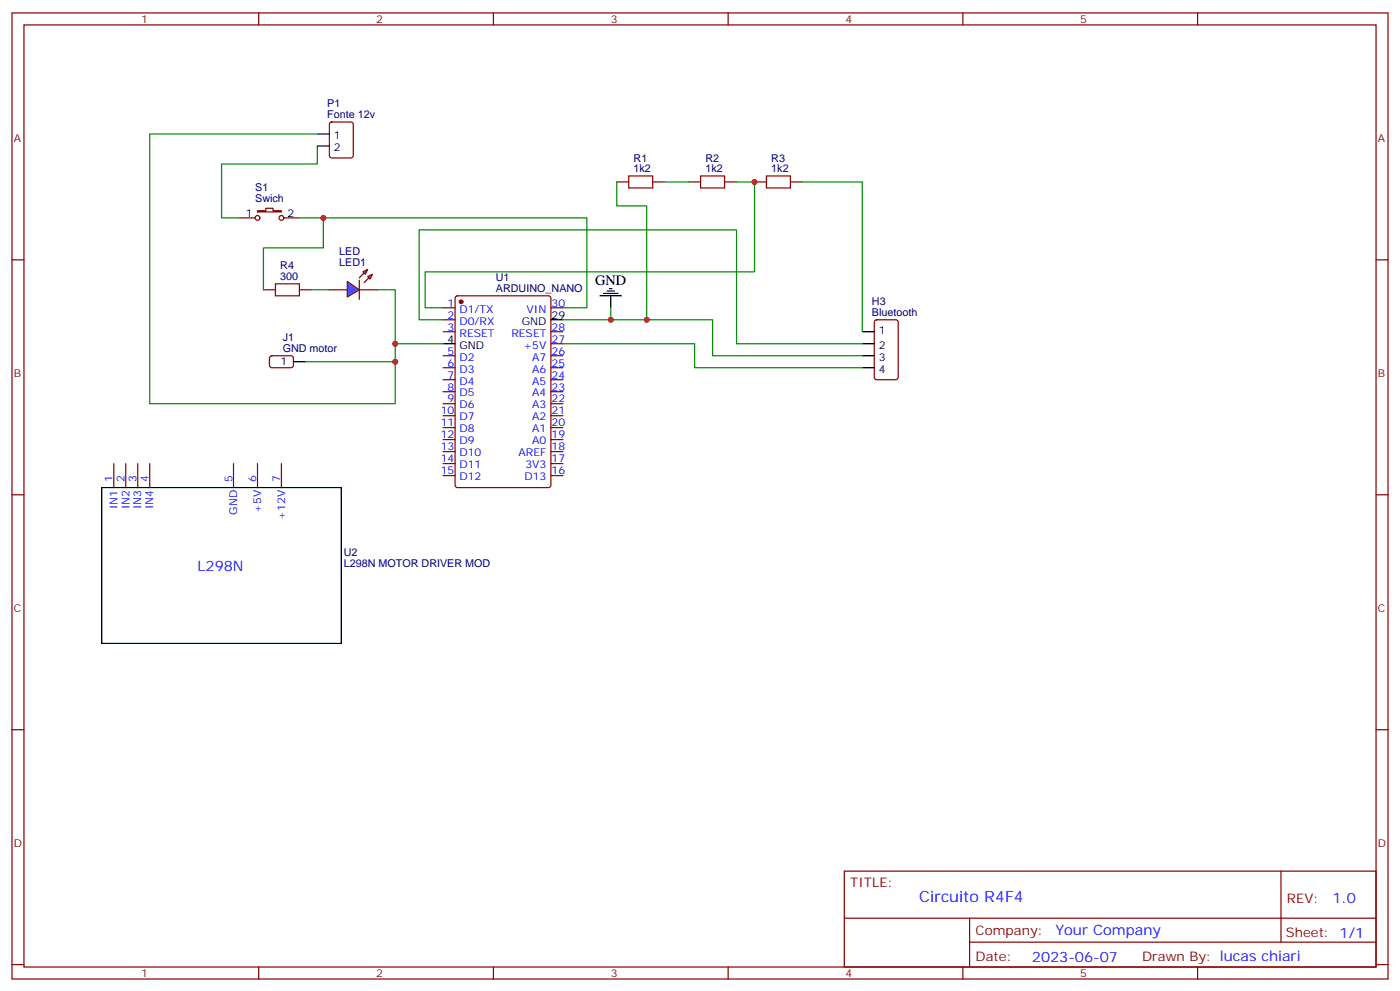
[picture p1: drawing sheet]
<svg xmlns="http://www.w3.org/2000/svg" width="412mm" height="292mm" viewBox="0 0 412 292" stroke-linecap="round" stroke-linejoin="round" font-family="sans-serif">
<g fill="none" stroke="#870000" stroke-width=".35">
<path d="M3.5 3.8h405.4v284.3h-405.4zM7.1 7.3h398.2v277.3h-398.2zM76.2 3.8v3.5M145.3 3.8v3.5M214.5 3.8v3.5M283.6 3.8v3.5M352.8 3.8v3.5M181.7 53.6h3.5M192.3 53.6h3.5M202.8 53.6h3.6M213.4 53.6h3.6M222.2 53.6h3.6"/>
<path d="M232.8 53.6h3.6M3.5 76.5h3.6M70.6 64.1h4.5M75.8 62h2.5v-.7h2.1v.7h2.5v.4h-7.1zM83.6 64.1h4.6M405.3 76.5h3.6M77.6 85.3h3.5M88.2 85.3h3.5M97 85.3h5.3M105.8 85.3h5.3M130.5 90.6h3.6M130.5 94.1h3.6"/>
<path d="M130.5 97.6h3.6M134.3 87.3l.5-.2h26.8l.6 .4 .1 55.3-.5 .7h-27l-.7-.5v-55.2zM162.3 90.6h3.5M162.3 97.6h3.5M257.8 94.3l.4-.2h5.7l.6 .5 .1 16.5-.5 .6-5.9 .1-.6-.5-.1-16.5zM79.6 104.9l.5-.2 5.9 .1 .4 .6v2.4l-.7 .4h-5.9l-.4-.7v-2.1zM130.5 104.7h3.6M130.5 108.2h3.6M130.5 111.8h3.6M130.5 115.3h3.6M130.5 118.8h3.6M162.3 104.7h3.5"/>
<path d="M162.3 108.2h3.5M162.3 111.8h3.5M162.3 115.3h3.5M162.3 118.8h3.5M162.3 101.2h3.5M33.5 136.5v7M37 136.5v7M40.6 136.5v7M44.1 136.5v7M68.8 136.5v7M75.8 136.5v7M82.9 136.5v7"/>
<path d="M130.5 122.3h3.6M130.5 125.9h3.6M130.5 129.4h3.6M130.5 132.9h3.6M130.5 136.5h3.6M130.5 140h3.6M162.3 122.3h3.5M162.3 125.9h3.5M162.3 129.4h3.5M162.3 132.9h3.5M162.3 136.5h3.5M162.3 140h3.5"/>
<path d="M3.5 145.6h3.6M405.3 145.6h3.6M3.5 214.8h3.6M405.3 214.8h3.6M248.7 256.4h156.6v28.2h-156.6zM377.3 256.4v20.9M248.7 270.2h156.5M285.6 277.3h119.6M285.6 270.2v14.2M3.5 283.9h3.6M76.2 284.6v3.5M145.3 284.6v3.5"/>
<path d="M214.5 284.6v3.5M283.6 284.6v3.5M352.8 284.6v3.5M405.3 283.9h3.6"/>
<circle cx="75.8" cy="64.1" r=".71"/>
<circle cx="82.9" cy="64.1" r=".71"/>
</g>
<circle cx="135.8" cy="88.8" r=".53" fill="#870000" stroke="#870000" stroke-width=".35"/>
<g fill="none" stroke="#000" stroke-width=".35">
<path d="M162.3 94.1h3.5M176.7 87.1h6.4M177.8 86.4h4.2M178.9 85.7h2.1M179.6 84.9h.7M179.9 87.1v3.5M254 97.6h3.5M86.4 106.5h3.6M130.5 101.2h3.6M254 101.2h3.5M254 104.7h3.5M254 108.2h3.5"/>
<path d="M30 143.5h70.5v45.9h-70.5z"/>
</g>
<g fill="none" stroke="#008700" stroke-width=".35">
<path d="M93.5 43v5.3h-28.2v15.8h5.3M181.7 53.6v7h8.8v33.5M195.8 53.6h7M217 53.6h5.2v26.4h-97v10.6h5.3M236.4 53.6h17.6v44M88.2 64.1h84.7v26.5h-7.1M95.2 64.1v8.9h-17.6v12.3M91.7 85.3h5.3M111.1 85.3h5.3v15.9M130.5 94.1h-7v-26.4h93.5v33.5h37M179.9 90.6v3.5h-14.1M179.9 94.1h30v10.6h44.1"/>
<path d="M130.5 101.2h-14.1v5.3h-26.4M165.8 101.2h38.8v7h49.4"/>
</g>
<path d="M185.2 51.8h7.1v3.5h-7.1zM206.4 51.8h7v3.5h-7zM225.8 51.8h7v3.5h-7zM81.1 83.5h7.1v3.6h-7.1z" fill="none" stroke="#a10000" stroke-width=".35"/>
<g fill="#09f" stroke="#870000" stroke-width=".35">
<path d="M108.3 81.4l1.4-.7-.7 1.4z"/>
<path d="M106.9 80l1.4-.7-.7 1.4z"/>
</g>
<g fill="#870000" stroke="#870000" stroke-width=".35">
<path d="M107.2 83.2l1.5-1.4z"/>
<path d="M105.8 81.8l1.4-1.4z"/>
</g>
<path d="M105.8 82.5v5.6z" fill="#f00" stroke="#870000" stroke-width=".35"/>
<path d="M102.3 82.8l3.5 2.5-3.5 2.1z" fill="#09f" stroke="#870000" stroke-width=".35"/>
<path d="M97.2 36.1l.5-.2h5.7l.6 .4 .1 9.5-.5 .6-5.9 .1-.6-.5-.1-9.4z" fill="none" stroke="#870000" stroke-width=".35"/>
<path d="M93.5 39.4h3.5M93.5 43h3.5" fill="none" stroke="#000" stroke-width=".35"/>
<path d="M93.5 39.4h-49.4v79.4h72.3v-12.3" fill="none" stroke="#008700" stroke-width=".35"/>
<g fill="#c00">
<circle cx="222.3" cy="53.6" r=".88"/>
<circle cx="179.9" cy="94.1" r=".88"/>
<circle cx="190.5" cy="94.1" r=".88"/>
<circle cx="116.4" cy="101.2" r=".88"/>
<circle cx="95.3" cy="64.1" r=".88"/>
<circle cx="116.4" cy="106.5" r=".88"/>
</g>
<text font-size="4.6" fill="#00f" x="270.8" y="265.4">Circuito R4F4</text>
<text font-size="4.2" x="175.3" y="83.9">GND</text>
<g font-size="4.2" fill="#00f">
<text x="58.2" y="168.2">L298N</text>
<text x="392.5" y="265.7">1.0</text>
<text x="310.9" y="275.2">Your Company</text>
<text x="304" y="283">2023-06-07</text>
</g>
<g font-size="3.9" fill="#800">
<text x="250.5" y="261">TITLE:</text>
<text x="379.1" y="265.7">REV:</text>
<text x="287.4" y="275.2">Company:</text>
<text x="378.7" y="275.8">Sheet: 1/1</text>
<text x="287.4" y="282.9">Date:</text>
<text x="336.4" y="282.9">Drawn By: lucas chiari</text>
</g>
<g font-size="3.2" fill="#800">
<text x="41.6" y="6.8">1</text>
<text x="110.8" y="6.8">2</text>
<text x="179.9" y="6.8">3</text>
<text x="249.1" y="6.8">4</text>
<text x="318.2" y="6.8">5</text>
<text x="4.1" y="41.9">A</text>
<text x="405.9" y="41.9">A</text>
<text x="4.1" y="111.1">B</text>
<text x="405.9" y="111.1">B</text>
<text x="4.1" y="180.2">C</text>
<text x="405.9" y="180.2">C</text>
<text x="4.1" y="249.3">D</text>
<text x="405.9" y="249.3">D</text>
<text x="41.6" y="287.6">1</text>
<text x="110.8" y="287.6">2</text>
<text x="179.9" y="287.6">3</text>
<text x="249.1" y="287.6">4</text>
<text x="318.2" y="287.6">5</text>
</g>
<g font-size="3.2" fill="#000080">
<text x="96.4" y="34.9">Fonte 12v</text>
<text x="96.4" y="31.6">P1</text>
<text x="186.6" y="47.6">R1</text>
<text x="207.8" y="47.6">R2</text>
<text x="227.2" y="47.6">R3</text>
<text x="186.6" y="50.7">1k2</text>
<text x="207.8" y="50.7">1k2</text>
<text x="227.2" y="50.7">1k2</text>
<text x="75.2" y="59.4">Swich</text>
<text x="75.2" y="56.2">S1</text>
<text x="100" y="75">LED</text>
<text x="82.6" y="82.5">300</text>
<text x="82.6" y="79.3">R4</text>
<text x="100" y="78.2">LED1</text>
<text x="146.1" y="82.8">U1</text>
<text x="146.1" y="86">ARDUINO_NANO</text>
<text x="256.8" y="89.9">H3</text>
<text x="256.8" y="93.1">Bluetooth</text>
<text x="83.3" y="100.4">J1</text>
<text x="83.3" y="103.6">GND motor</text>
<text x="101.2" y="166.9">L298N MOTOR DRIVER MOD</text>
<text x="101.2" y="163.7">U2</text>
</g>
<g font-size="3.2">
<text x="98.3" y="40.9">1</text>
<text x="98.3" y="44.4">2</text>
<text x="72.4" y="63.8">1</text>
<text x="84.7" y="63.8">2</text>
<text x="153.7" y="95.5">GND</text>
<text x="162.5" y="93.8">29</text>
<text x="131.9" y="100.8">4</text>
<text x="258.8" y="98.4">1</text>
<text x="82.6" y="107.5">1</text>
<text x="135.4" y="102.6">GND</text>
<text x="258.8" y="102.6">2</text>
<text x="258.8" y="106.1">3</text>
<text x="258.8" y="109.6">4</text>
</g>
<g font-size="3.2" fill="#00f">
<text x="131.9" y="90.2">1</text>
<text x="131.9" y="93.8">2</text>
<text x="135.4" y="92">D1/TX</text>
<text x="135.4" y="95.5">D0/RX</text>
<text x="155.1" y="92">VIN</text>
<text x="162.5" y="90.2">30</text>
<text x="131.9" y="97.3">3</text>
<text x="135.4" y="99.1">RESET</text>
<text x="150.6" y="99.1">RESET</text>
<text x="162.5" y="100.8">27</text>
<text x="162.5" y="97.3">28</text>
<text x="131.9" y="104.4">5</text>
<text x="131.9" y="107.9">6</text>
<text x="135.4" y="106.1">D2</text>
<text x="154.2" y="102.6">+5V</text>
<text x="156.8" y="106.1">A7</text>
<text x="162.5" y="107.9">25</text>
<text x="162.5" y="104.4">26</text>
<text x="131.9" y="111.4">7</text>
<text x="135.4" y="109.6">D3</text>
<text x="135.4" y="113.2">D4</text>
<text x="156.8" y="113.2">A5</text>
<text x="156.8" y="109.6">A6</text>
<text x="162.5" y="111.4">24</text>
<text x="131.9" y="114.9">8</text>
<text x="131.9" y="118.5">9</text>
<text x="135.4" y="116.7">D5</text>
<text x="156.8" y="116.7">A4</text>
<text x="162.5" y="118.5">22</text>
<text x="162.5" y="114.9">23</text>
<text x="129.8" y="122">10</text>
<text x="129.8" y="125.5">11</text>
<text x="135.4" y="120.2">D6</text>
<text x="135.4" y="123.8">D7</text>
<text x="156.8" y="123.8">A2</text>
<text x="156.8" y="120.2">A3</text>
<text x="162.5" y="125.5">20</text>
<text x="162.5" y="122">21</text>
<text x="129.8" y="129">12</text>
<text x="135.4" y="127.3">D8</text>
<text x="135.4" y="130.8">D9</text>
<text x="156.8" y="130.8">A0</text>
<text x="156.8" y="127.3">A1</text>
<text x="162.5" y="129">19</text>
<text x="129.8" y="132.6">13</text>
<text x="129.8" y="136.1">14</text>
<text x="135.4" y="134.3">D10</text>
<text x="135.4" y="137.9">D11</text>
<text x="152.8" y="134.3">AREF</text>
<text x="154.8" y="137.9">3V3</text>
<text x="162.5" y="136.1">17</text>
<text x="162.5" y="132.6">18</text>
<text x="33.2" y="141.7" transform="rotate(-90 33.2 141.7)">1</text>
<text x="36.7" y="141.7" transform="rotate(-90 36.7 141.7)">2</text>
<text x="40.2" y="141.7" transform="rotate(-90 40.2 141.7)">3</text>
<text x="43.7" y="141.7" transform="rotate(-90 43.7 141.7)">4</text>
<text x="68.4" y="141.7" transform="rotate(-90 68.4 141.7)">5</text>
<text x="75.5" y="141.7" transform="rotate(-90 75.5 141.7)">6</text>
<text x="82.5" y="141.7" transform="rotate(-90 82.5 141.7)">7</text>
<text x="129.8" y="139.6">15</text>
<text x="135.4" y="141.4">D12</text>
<text x="154.5" y="141.4">D13</text>
<text x="162.5" y="139.6">16</text>
<text x="34.6" y="149.9" transform="rotate(-90 34.6 149.9)">IN1</text>
<text x="38.1" y="149.9" transform="rotate(-90 38.1 149.9)">IN2</text>
<text x="41.6" y="149.9" transform="rotate(-90 41.6 149.9)">IN3</text>
<text x="45.2" y="149.9" transform="rotate(-90 45.2 149.9)">IN4</text>
<text x="69.8" y="151.5" transform="rotate(-90 69.8 151.5)">GND</text>
<text x="76.9" y="151" transform="rotate(-90 76.9 151)">+5V</text>
<text x="84" y="153" transform="rotate(-90 84 153)">+12V</text>
</g>
</svg>
